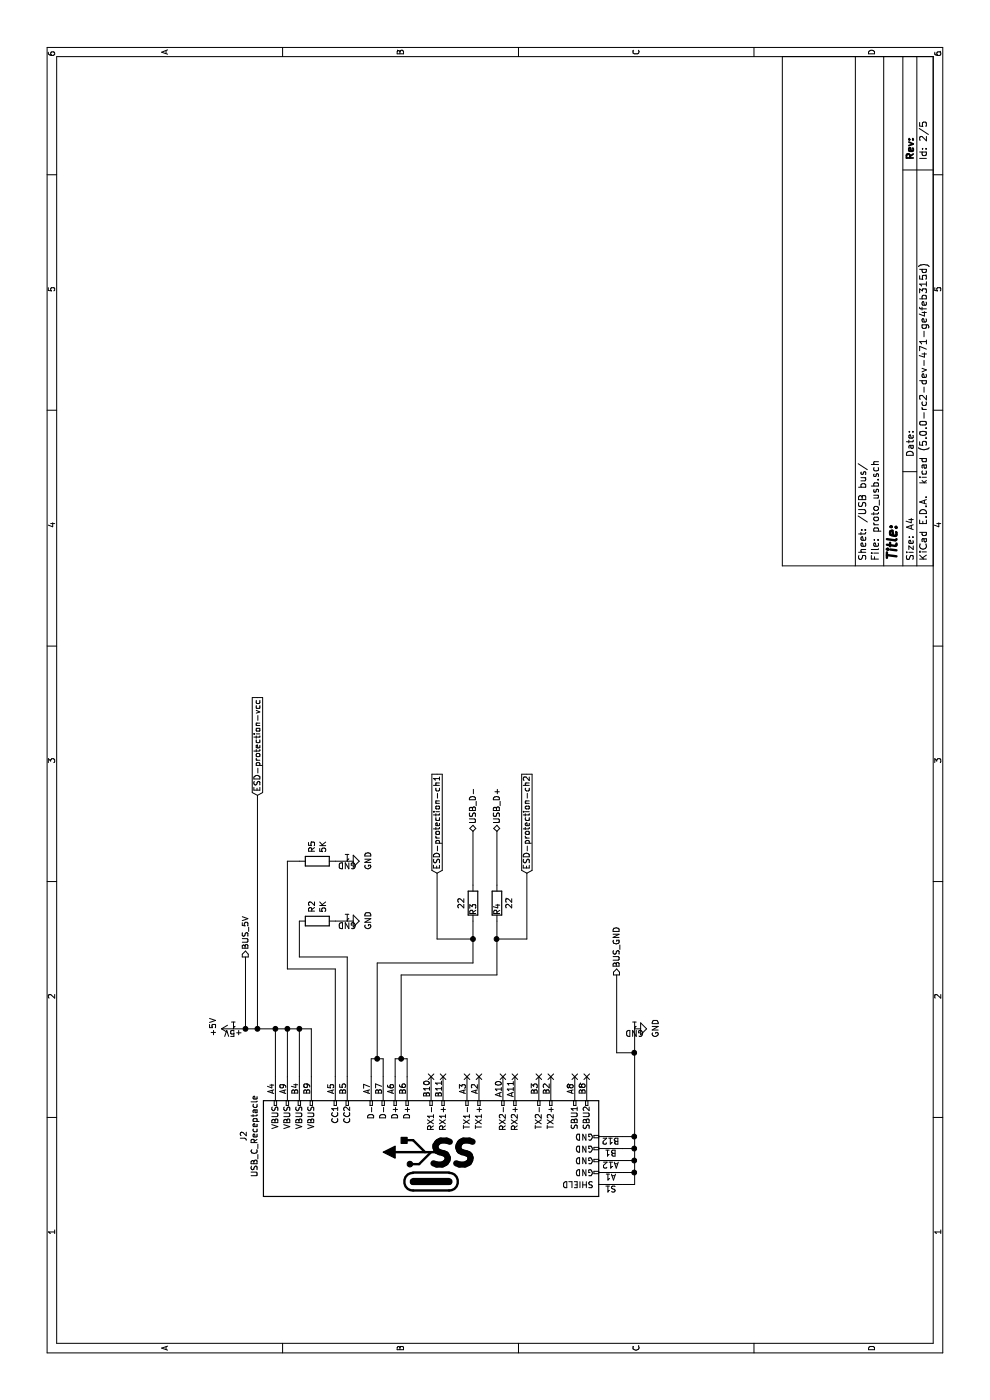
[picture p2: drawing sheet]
EESchema Schematic File Version 4
LIBS:cherry_proto_circuit-cache
EELAYER 26 0
EELAYER END
$Descr A4 11693 8268
encoding utf-8
Sheet 2 5
Title ""
Date ""
Rev ""
Comp ""
Comment1 ""
Comment2 ""
Comment3 ""
Comment4 ""
$EndDescr
$Comp
L Connector:USB_C_Receptacle J2
U 1 1
P 2100 3600
F 0 "J2" H 2205 5167 50  0000 C CNN
F 1 "USB_C_Receptacle" H 2205 5076 50  0000 C CNN
F 2 "" H 2250 3600 50  0001 C CNN
F 3 "http://www.usb.org/developers/docs/usb_31_033017.zip" H 2250 3600 50  0001 C CNN
	1    2100 3600
	1    0    0    -1  
$EndComp
$Comp
L power:GND #PWR012
U 1 1
P 3100 5300
F 0 "#PWR012" H 3100 5050 50  0001 C CNN
F 1 "GND" H 3105 5127 50  0000 C CNN
F 2 "" H 3100 5300 50  0001 C CNN
F 3 "" H 3100 5300 50  0001 C CNN
	1    3100 5300
	1    0    0    -1  
$EndComp
$Comp
L power:+5V #PWR011
U 1 1
P 3100 1950
F 0 "#PWR011" H 3100 1800 50  0001 C CNN
F 1 "+5V" H 3115 2123 50  0000 C CNN
F 2 "" H 3100 1950 50  0001 C CNN
F 3 "" H 3100 1950 50  0001 C CNN
	1    3100 1950
	1    0    0    -1  
$EndComp
Wire Wire Line
	1800 5200 1800 5300
Wire Wire Line
	1800 5300 1900 5300
Wire Wire Line
	1900 5200 1900 5300
Connection ~ 1900 5300
Wire Wire Line
	1900 5300 2000 5300
Wire Wire Line
	2000 5200 2000 5300
Connection ~ 2000 5300
Wire Wire Line
	2000 5300 2100 5300
Wire Wire Line
	2100 5200 2100 5300
Connection ~ 2100 5300
Wire Wire Line
	2100 5300 2200 5300
Wire Wire Line
	2200 5200 2200 5300
Connection ~ 2200 5300
Wire Wire Line
	2200 5300 2900 5300
Wire Wire Line
	2700 2300 3100 2300
Wire Wire Line
	3100 2300 3100 2150
Wire Wire Line
	2700 2400 3100 2400
Wire Wire Line
	3100 2400 3100 2300
Connection ~ 3100 2300
Wire Wire Line
	2700 2500 3100 2500
Wire Wire Line
	3100 2500 3100 2400
Connection ~ 3100 2400
Wire Wire Line
	2700 2600 3100 2600
Wire Wire Line
	3100 2600 3100 2500
Connection ~ 3100 2500
NoConn ~ 2700 3600
NoConn ~ 2700 3700
NoConn ~ 2700 3900
NoConn ~ 2700 4000
NoConn ~ 2700 4200
NoConn ~ 2700 4300
NoConn ~ 2700 4500
NoConn ~ 2700 4600
NoConn ~ 2700 4800
NoConn ~ 2700 4900
Wire Wire Line
	2850 3100 2700 3100
$Comp
L device:R R2
U 1 1
P 4000 2650
F 0 "R2" H 4070 2696 50  0000 L CNN
F 1 "5K" H 4070 2605 50  0000 L CNN
F 2 "" V 3930 2650 50  0001 C CNN
F 3 "" H 4000 2650 50  0001 C CNN
	1    4000 2650
	1    0    0    -1  
$EndComp
$Comp
L device:R R5
U 1 1
P 4500 2650
F 0 "R5" H 4570 2696 50  0000 L CNN
F 1 "5K" H 4570 2605 50  0000 L CNN
F 2 "" V 4430 2650 50  0001 C CNN
F 3 "" H 4500 2650 50  0001 C CNN
	1    4500 2650
	1    0    0    -1  
$EndComp
$Comp
L device:R R3
U 1 1
P 4150 3950
F 0 "R3" V 4150 3900 50  0000 C CNN
F 1 "22" V 4050 3950 50  0000 C CNN
F 2 "" V 4080 3950 50  0001 C CNN
F 3 "" H 4150 3950 50  0001 C CNN
	1    4150 3950
	0    1    1    0   
$EndComp
$Comp
L device:R R4
U 1 1
P 4150 4150
F 0 "R4" V 4150 4100 50  0000 C CNN
F 1 "22" V 4250 4150 50  0000 C CNN
F 2 "" V 4080 4150 50  0001 C CNN
F 3 "" H 4150 4150 50  0001 C CNN
	1    4150 4150
	0    1    1    0   
$EndComp
$Comp
L power:GND #PWR013
U 1 1
P 4000 2900
F 0 "#PWR013" H 4000 2650 50  0001 C CNN
F 1 "GND" H 4005 2727 50  0000 C CNN
F 2 "" H 4000 2900 50  0001 C CNN
F 3 "" H 4000 2900 50  0001 C CNN
	1    4000 2900
	1    0    0    -1  
$EndComp
$Comp
L power:GND #PWR014
U 1 1
P 4500 2900
F 0 "#PWR014" H 4500 2650 50  0001 C CNN
F 1 "GND" H 4505 2727 50  0000 C CNN
F 2 "" H 4500 2900 50  0001 C CNN
F 3 "" H 4500 2900 50  0001 C CNN
	1    4500 2900
	1    0    0    -1  
$EndComp
Wire Wire Line
	4000 2500 3700 2500
Wire Wire Line
	3700 2500 3700 2900
Wire Wire Line
	3700 2900 2700 2900
Wire Wire Line
	4500 2500 4500 2400
Wire Wire Line
	4500 2400 3600 2400
Wire Wire Line
	3600 2400 3600 2800
Wire Wire Line
	3600 2800 2700 2800
Wire Wire Line
	4000 2800 4000 2900
Wire Wire Line
	4500 2800 4500 2900
Text HLabel 4750 3950 2    50   BiDi ~ 0
USB_D-
Text HLabel 4750 4150 2    50   BiDi ~ 0
USB_D+
Text HLabel 3700 2050 2    50   Output ~ 0
BUS_5V
Text HLabel 3550 5150 2    50   Output ~ 0
BUS_GND
Wire Wire Line
	2900 5300 2900 5150
Wire Wire Line
	2900 5150 3550 5150
Connection ~ 2900 5300
Wire Wire Line
	2900 5300 3100 5300
Wire Wire Line
	4300 4150 4750 4150
Wire Wire Line
	4300 3950 4750 3950
Wire Wire Line
	3100 2050 3700 2050
Connection ~ 3100 2050
Wire Wire Line
	3100 2050 3100 1950
Wire Wire Line
	2850 3100 2850 3150
Wire Wire Line
	2850 3150 3650 3150
Wire Wire Line
	3650 3150 3650 3950
Wire Wire Line
	3100 2150 5050 2150
Connection ~ 3100 2150
Wire Wire Line
	3100 2150 3100 2050
Text GLabel 4400 3650 2    50   Input ~ 0
ESD-protection-ch1
Text GLabel 5050 2150 2    50   Input ~ 0
ESD-protection-vcc
Wire Wire Line
	3650 3950 3850 3950
Wire Wire Line
	3550 4150 3850 4150
Wire Wire Line
	3850 3950 3850 3650
Wire Wire Line
	3850 3650 4400 3650
Connection ~ 3850 3950
Wire Wire Line
	3850 3950 4000 3950
Text GLabel 4400 4400 2    50   Input ~ 0
ESD-protection-ch2
Wire Wire Line
	3850 4150 3850 4400
Wire Wire Line
	3850 4400 4400 4400
Connection ~ 3850 4150
Wire Wire Line
	3850 4150 4000 4150
Wire Wire Line
	2700 3200 2850 3200
Wire Wire Line
	2850 3200 2850 3150
Connection ~ 2850 3150
Wire Wire Line
	2700 3300 2850 3300
Wire Wire Line
	2700 3400 2850 3400
Wire Wire Line
	2850 3400 2850 3350
Wire Wire Line
	2850 3350 3550 3350
Connection ~ 2850 3350
Wire Wire Line
	2850 3350 2850 3300
Wire Wire Line
	3550 3350 3550 4150
$EndSCHEMATC
